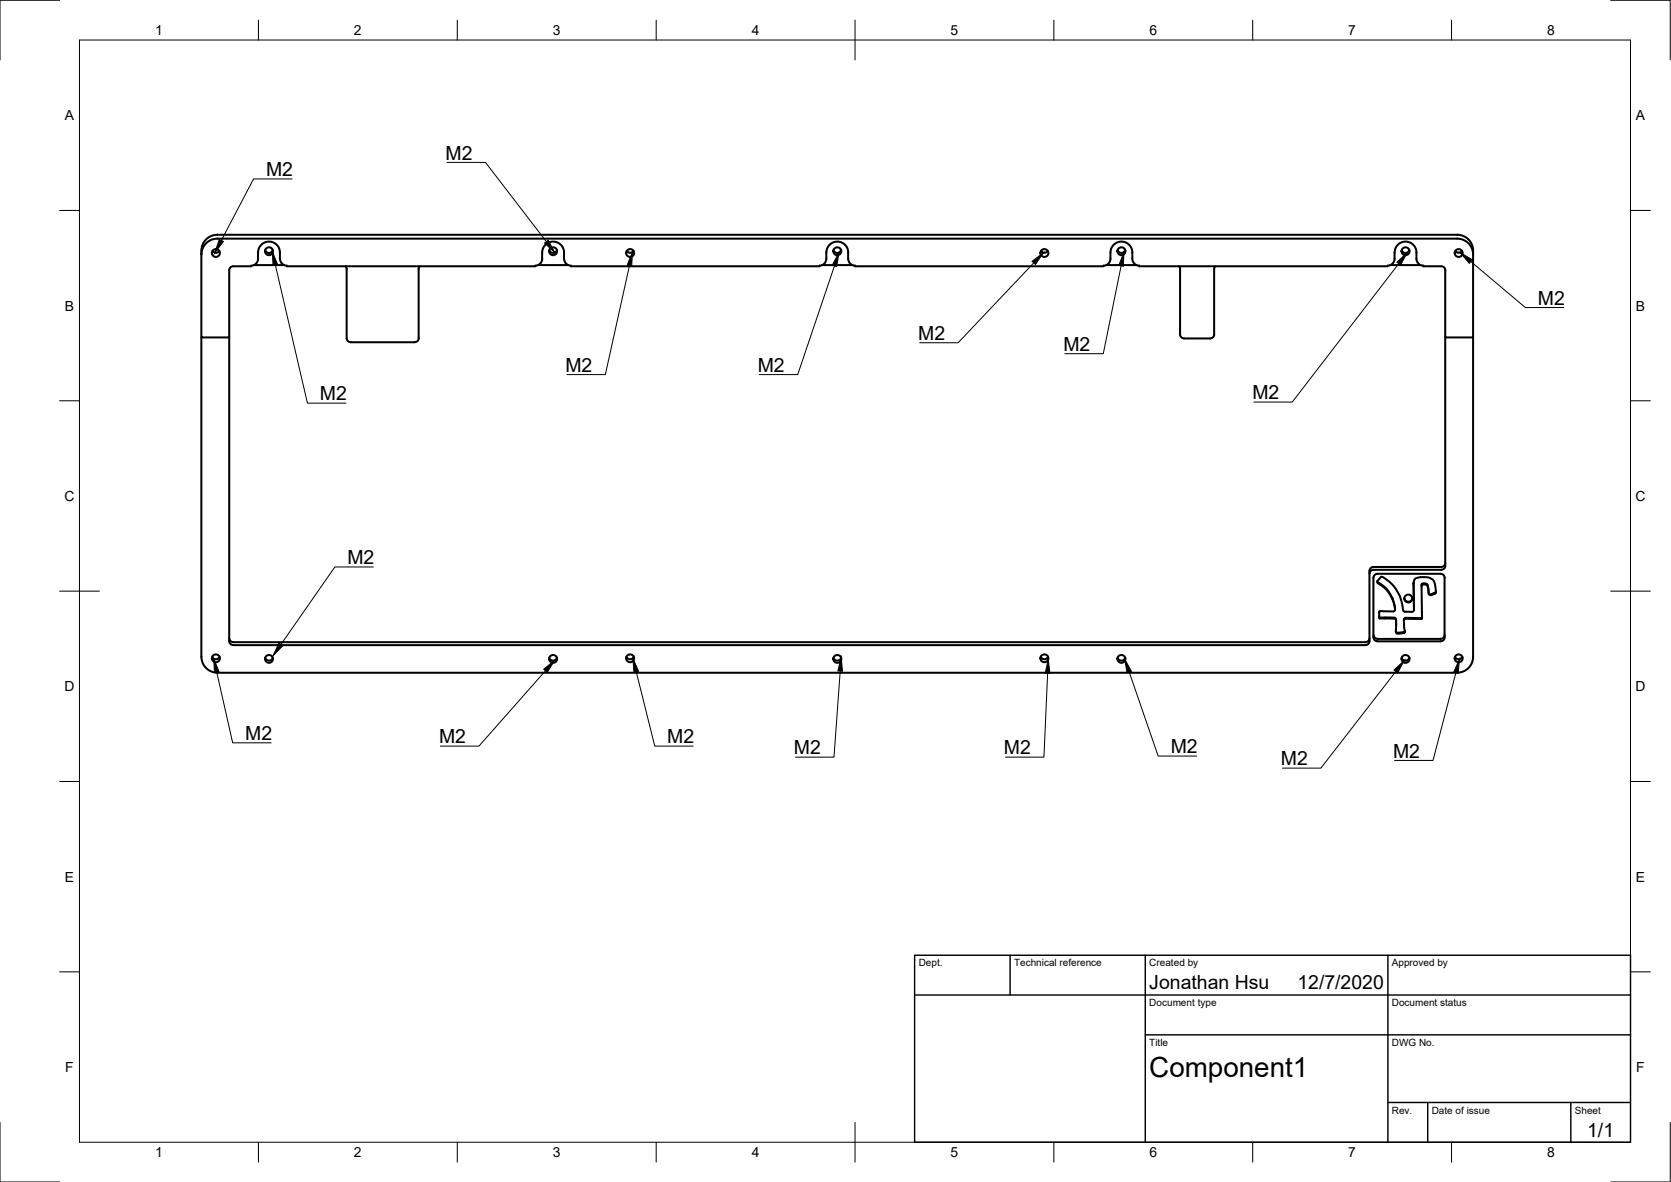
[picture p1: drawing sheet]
<svg xmlns="http://www.w3.org/2000/svg" width="420mm" height="297mm" viewBox="0 0 420 297" stroke-linecap="round" stroke-linejoin="round" font-family="sans-serif">
<!-- layer: Visible -->
<g fill="none" stroke="#000" stroke-width=".51">
<path d="M50.6 63v21.8h7v-16.9a.99 .99 0 0 1 1-1h4.5v-.1M50.7 63a4 4 0 0 1 3.9-4h311.8a4.1 4.1 0 0 1 4 5M53.4 63.1a1.02 1.02 0 0 0 1.7 0M63.9 66.6h7.5M64.9 65a3.9 3.9 0 0 1 1-3.7 2.74 2.74 0 0 1 2.9-.3 2.74 2.74 0 0 1 1.6 2.4v1.6M64.9 65a1.75 1.75 0 0 1-1.7 1.8M66.7 62.9a1.01 1.01 0 0 0 .9 .7 1.01 1.01 0 0 0 1-.7M70.4 65a1.75 1.75 0 0 0 1.7 1.8v.1h62.5v-.1a1.75 1.75 0 0 0 1.7-1.8M86.9 66.9l.3 .7M87.2 67.6v17.4a.99 .99 0 0 0 1 1M105.3 67.6v17.4a1 1 0 0 1-1 1h-16.1M105.5 66.9l-.2 .7"/>
<path d="M135.3 66.6h7.6M136.3 65a3.9 3.9 0 0 1 1.1-3.7 2.74 2.74 0 0 1 2.9-.3 2.74 2.74 0 0 1 1.5 2.4v1.6M138.1 62.9a1.01 1.01 0 0 0 1 .7 1.01 1.01 0 0 0 .9-.7M141.8 65a1.75 1.75 0 0 0 1.8 1.8v.1h62.4v-.1M157.6 63.1a1.02 1.02 0 0 0 1.7 0M206.7 66.6h7.6M207.8 65a1.75 1.75 0 0 1-1.8 1.8M207.8 63.4v1.6M207.8 63.4a2.74 2.74 0 0 1 2.7-2.7 2.74 2.74 0 0 1 2.8 2.7v1.6M209.6 62.9a1.01 1.01 0 0 0 .9 .7 1.01 1.01 0 0 0 1-.7M213.3 65a1.75 1.75 0 0 0 1.7 1.8M261.7 63.1a1.02 1.02 0 0 0 1.8 0"/>
<path d="M278.2 66.6h7.5M279.2 65a1.75 1.75 0 0 1-1.7 1.8v.1h-62.5v-.1M279.2 65a3.9 3.9 0 0 1 1.1-3.7 2.74 2.74 0 0 1 2.8-.3 2.74 2.74 0 0 1 1.6 2.4v1.6M281 62.9a1.01 1.01 0 0 0 1 .7 1.01 1.01 0 0 0 .9-.7M284.7 65a1.75 1.75 0 0 0 1.8 1.8l-.1 .1h62.5v-.1a1.75 1.75 0 0 0 1.7-1.8M296.5 66.9l.2 .7M296.7 67.6v16.4a.99 .99 0 0 0 1 1l6.6 .1a1.03 1.03 0 0 0 1-1.1v-16.4M305.6 66.9l-.3 .7M349.6 66.6h7.6M350.6 63.4v1.6M350.7 63.4a2.74 2.74 0 0 1 2.7-2.7 2.74 2.74 0 0 1 2.8 2.7v1.6M352.4 62.9a1.01 1.01 0 0 0 1 .7 1.01 1.01 0 0 0 1-.7"/>
<path d="M356.2 65a1.75 1.75 0 0 0 1.7 1.8M365.9 63.1a1.02 1.02 0 0 0 1.7 0M370.4 64v20.8h-7v-16.9a.99 .99 0 0 0-1-1h-4.5v-.1M370.4 63.9a4 4 0 0 0-4-3.9h-311.8a4 4 0 0 0-3.9 3.9M50.6 84.8v80.3M57.6 84.8v76.3a1.03 1.03 0 0 0 1 1h284.8a.96 .96 0 0 0 .9-1v-16.9a1.32 1.32 0 0 1 .7-1.6l17.4-.1M363.4 84.8v57.4a1.03 1.03 0 0 1-1 1h-17.1a1 1 0 0 0-1 1M370.4 84.8v80.3a4 4 0 0 1-4 3.9M345.4 159.6a1 1 0 0 0 1 .9l15.8 .1M346.3 146.1l2.1 1.7a8.3 8.3 0 0 1 2.4 5.4M346.8 155l.1 .2h3.8l.3 .4v1.5M346.8 153.8h.1"/>
<path d="M346.8 155.2v.2M347.1 145.1l.2-.2a10.1 10.1 0 0 1 5.6 8.6l.3 .2h1.8l.5-.3-.1-6.5a1.56 1.56 0 0 1 2-1.9 2.87 2.87 0 0 1 3.3 1.5l.3 2.1a.55 .55 0 0 1-.5 .7l-.5 .2a.52 .52 0 0 1-.8-.4l-.3-2-.5-.2a.58 .58 0 0 0-.7-.1 .58 .58 0 0 0-.3 .6l.1 8.1-4.3 .1-.2 .4 .1 2.2a.5 .5 0 0 1 .2 .5 .5 .5 0 0 1-.4 .4l-1.5 .1-.4-.1v-3.2l-.2-.4-3.9-.1-.1-.1 .1-1.7 3.5 .1 .4-.6a8.8 8.8 0 0 0-4.5-6.7l.1-.4zM348.3 155.2v.2M350.1 150.3v.3M351 158.6l.4 .4 1.7-.2 .2-.2M352.9 158.8v.3M353.1 150.3a1.01 1.01 0 0 0 1 .9 1.01 1.01 0 0 0 1-.9M355.4 146.6l.1 6.4M355.5 153h.1M355.5 153v.3M357.3 155.3v.3M357.4 147.3v-.2a.83 .83 0 0 1 1.4-.3l.3 .8 .1 1.3a.56 .56 0 0 0 .4 .4 .56 .56 0 0 0 .6-.1l.7-.3 .1-.2"/>
<path d="M357.5 146.7v.2M357.5 153.7v.2M357.5 155.1l-.1 .2h-4l-.4 .3v.4M358.1 146.6v.3M358.9 146.9v.2M360.5 149.1v.2M360.9 148.9v.2M362.2 144.2h-15.8a1.03 1.03 0 0 0-1.1 1l.1 15a1 1 0 0 0 1 .9l15.8 .1M362.2 144.2a.99 .99 0 0 1 1 1M363.2 145.2v15M363.2 159.6a.99 .99 0 0 1-1 .9M363.4 141.5a.99 .99 0 0 1-1 1"/>
<path d="M50.7 165.1a4 4 0 0 0 3.9 3.9M53.3 165.1a1.01 1.01 0 0 0 1 .6 1.01 1.01 0 0 0 .9-.6M54.6 169.1h311.8M66.7 165.3a1.01 1.01 0 0 0 .9 .7 1.01 1.01 0 0 0 1-.7M138.1 165.3a1.01 1.01 0 0 0 1 .7 1.01 1.01 0 0 0 .9-.7M157.5 165.1a1.01 1.01 0 0 0 .9 .6 1.01 1.01 0 0 0 1-.6M209.6 165.3a1.01 1.01 0 0 0 .9 .7 1.01 1.01 0 0 0 1-.7M261.7 165.1a1.01 1.01 0 0 0 .9 .6 1.01 1.01 0 0 0 .9-.6M281 165.3a1.01 1.01 0 0 0 1 .7 1.01 1.01 0 0 0 .9-.7M344.4 160.4a1 1 0 0 1-1 1h-284.8a1.03 1.03 0 0 1-1-1M352.4 165.3a1.01 1.01 0 0 0 1 .7 1.01 1.01 0 0 0 1-.7M363.2 160.2a.99 .99 0 0 1-1 .9"/>
<path d="M365.8 165.1a1.01 1.01 0 0 0 1 .6 1.01 1.01 0 0 0 .9-.6"/>
<circle cx="54.3" cy="63.6" r="1"/>
<circle cx="67.6" cy="63.1" r="1"/>
<circle cx="139.1" cy="63.1" r="1"/>
<circle cx="158.4" cy="63.6" r="1"/>
<circle cx="210.5" cy="63.1" r="1"/>
<circle cx="262.6" cy="63.6" r="1"/>
<circle cx="282" cy="63.1" r="1"/>
<circle cx="353.4" cy="63.1" r="1"/>
<circle cx="366.8" cy="63.6" r="1"/>
<circle cx="354.1" cy="150.4" r="1"/>
<circle cx="54.3" cy="165.4" r="1"/>
<circle cx="67.6" cy="165.6" r="1"/>
<circle cx="139.1" cy="165.6" r="1"/>
<circle cx="158.4" cy="165.4" r="1"/>
<circle cx="210.5" cy="165.6" r="1"/>
<circle cx="262.6" cy="165.4" r="1"/>
<circle cx="282" cy="165.6" r="1"/>
<circle cx="353.4" cy="165.6" r="1"/>
<circle cx="366.8" cy="165.4" r="1"/>
</g>
<circle cx="355.4" cy="146.7" r=".24" fill="#000" stroke="#000" stroke-width=".25"/>
<!-- layer: Border -->
<g fill="none" stroke="#000" stroke-width=".25">
<path d="M15 .1h-15v15M20 10.1h390v276.9h-390zM65 5.1v5M115 5.1v5M165 5.1v5M215 5.1v10M265 5.1v5M315 5.1v5M365 5.1v5M405 .1h15v15M15 52.9h5M410 52.9h5"/>
<path d="M15 100.7h5M410 100.7h5M15 148.6h10M405 148.6h10M15 196.4h5M410 196.4h5M15 244.2h5M410 244.2h5M0 282.1v14.9h15M65 287v5M115 287v5M165 287v5"/>
<path d="M215 282.1v9.9M265 287v5M315 287v5M365 287v5M420 282.1v14.9h-15"/>
</g>
<!-- layer: TitleBlock -->
<path d="M230 240.1h180v46.9h-180zM230 250h180M254 240.1v9.9M288 240.1v46.9M349 240.1v46.9M288 260.1h122M349 277.1h61M359 277.1v9.9M395 277.1v9.9" fill="none" stroke="#000" stroke-width=".36"/>
<!-- layer: Annotations -->
<g fill="#000" stroke="#000" stroke-width=".25">
<path d="M55.1 60.1l1.1 .6-2.2 2.8zM68.5 63.2l1.3 3.3-1.1 .2zM136.9 61.1l.9-.7 1.7 3.1zM159 63.4l-.2 3.5-1.1-.2zM210.9 63.5l-.5 3.5-1.1-.4zM259.5 65.7l2.8-2.2-2 3zM282.6 63.4l-.1 3.5-1.2-.2zM351.2 65.9l2.6-2.4-1.6 3.1zM367.1 63.5l3.1 1.8-.8 .9zM53.7 165.5l1.4 3.3-1.2 .3zM70.1 161.6l1 .7-2.5 2.5zM136.7 168.2l2.8-2.3-1.9 3.1z"/>
<path d="M159.1 165.4l1.4 3.3-1.1 .3zM211.5 165.1l.3 3.6-1.1-.1zM263.6 165.7l.4 3.5-1.2-.1zM282.8 165.6l1.7 3.1-1.1 .4zM350.5 168.4l2.6-2.4-1.7 3.1zM367 165.7l-.4 3.5-1.1-.3z"/>
</g>
<g fill="none" stroke="#000" stroke-width=".25">
<path d="M73.4 45h-9.6l-8.2 15.4M112.4 40.8h9.7l15.3 19.9M69.2 66.6l8.1 34.7h9.7M158.3 66.8l-6.1 27.3h-9.7M209.8 66.8l-9.2 27.3h-9.7M259.9 66.1l-19 20h-9.7M281.9 66.8l-4.5 22.1h-9.7M351.7 66.3l-26.8 34.7h-9.6M369.8 65.7l13.7 11.6h9.7M93.9 142.5h-9.7l-13.6 19.5M54.5 168.9l4 17.8h9.7M137.2 168.6l-16.8 18.9h-9.7"/>
<path d="M160 168.8l4.6 18.7h9.7M211.3 168.6l-1.6 21.7h-9.7M263.4 169.1l-.9 21.2h-9.7M283.9 168.9l7.3 21.1h9.7M351 168.7l-18.9 24.3h-9.6M366.1 169l-5.8 22.1h-9.7"/>
</g>
<text font-size="7" x="289" y="270.6">Component1</text>
<g font-size="4.9">
<text x="112" y="40.1">M2</text>
<text x="66.9" y="44.3">M2</text>
<text x="386.7" y="76.6">M2</text>
<text x="230.9" y="85.4">M2</text>
<text x="267.4" y="88.2">M2</text>
<text x="142.2" y="93.4">M2</text>
<text x="190.5" y="93.4">M2</text>
<text x="80.4" y="100.6">M2</text>
<text x="314.9" y="100.3">M2</text>
<text x="87.4" y="141.8">M2</text>
<text x="61.6" y="186">M2</text>
<text x="110.4" y="186.8">M2</text>
<text x="167.8" y="186.8">M2</text>
<text x="199.6" y="189.6">M2</text>
<text x="252.4" y="189.6">M2</text>
<text x="294.4" y="189.3">M2</text>
<text x="350.3" y="190.4">M2</text>
<text x="322.1" y="192.3">M2</text>
<text x="289" y="248.5">Jonathan Hsu</text>
<text x="326.2" y="248.5">12/7/2020</text>
<text x="399.1" y="285.7">1/1</text>
</g>
<g font-size="3.5">
<text x="39" y="8.8">1</text>
<text x="89" y="8.8">2</text>
<text x="139" y="8.8">3</text>
<text x="189" y="8.8">4</text>
<text x="239" y="8.8">5</text>
<text x="289" y="8.8">6</text>
<text x="339" y="8.8">7</text>
<text x="389" y="8.8">8</text>
<text x="16.3" y="30.2">A</text>
<text x="411.3" y="30.2">A</text>
<text x="16.3" y="78">B</text>
<text x="411.3" y="78">B</text>
<text x="16.2" y="125.9">C</text>
<text x="411.2" y="125.9">C</text>
<text x="16.2" y="173.7">D</text>
<text x="411.2" y="173.7">D</text>
<text x="16.3" y="221.6">E</text>
<text x="411.3" y="221.6">E</text>
<text x="16.4" y="269.4">F</text>
<text x="411.4" y="269.4">F</text>
<text x="39" y="290.8">1</text>
<text x="89" y="290.8">2</text>
<text x="139" y="290.8">3</text>
<text x="189" y="290.8">4</text>
<text x="239" y="290.8">5</text>
<text x="289" y="290.8">6</text>
<text x="339" y="290.8">7</text>
<text x="389" y="290.8">8</text>
</g>
<g font-size="2.5">
<text x="231" y="242.9">Dept.</text>
<text x="255" y="242.9">Technical reference</text>
<text x="289" y="242.9">Created by</text>
<text x="350" y="242.9">Approved by</text>
<text x="289" y="252.8">Document type</text>
<text x="350" y="252.8">Document status</text>
<text x="289" y="262.9">Title</text>
<text x="350" y="262.9">DWG No.</text>
<text x="350" y="279.9">Rev.</text>
<text x="360" y="279.9">Date of issue</text>
<text x="396" y="279.9">Sheet</text>
</g>
</svg>
